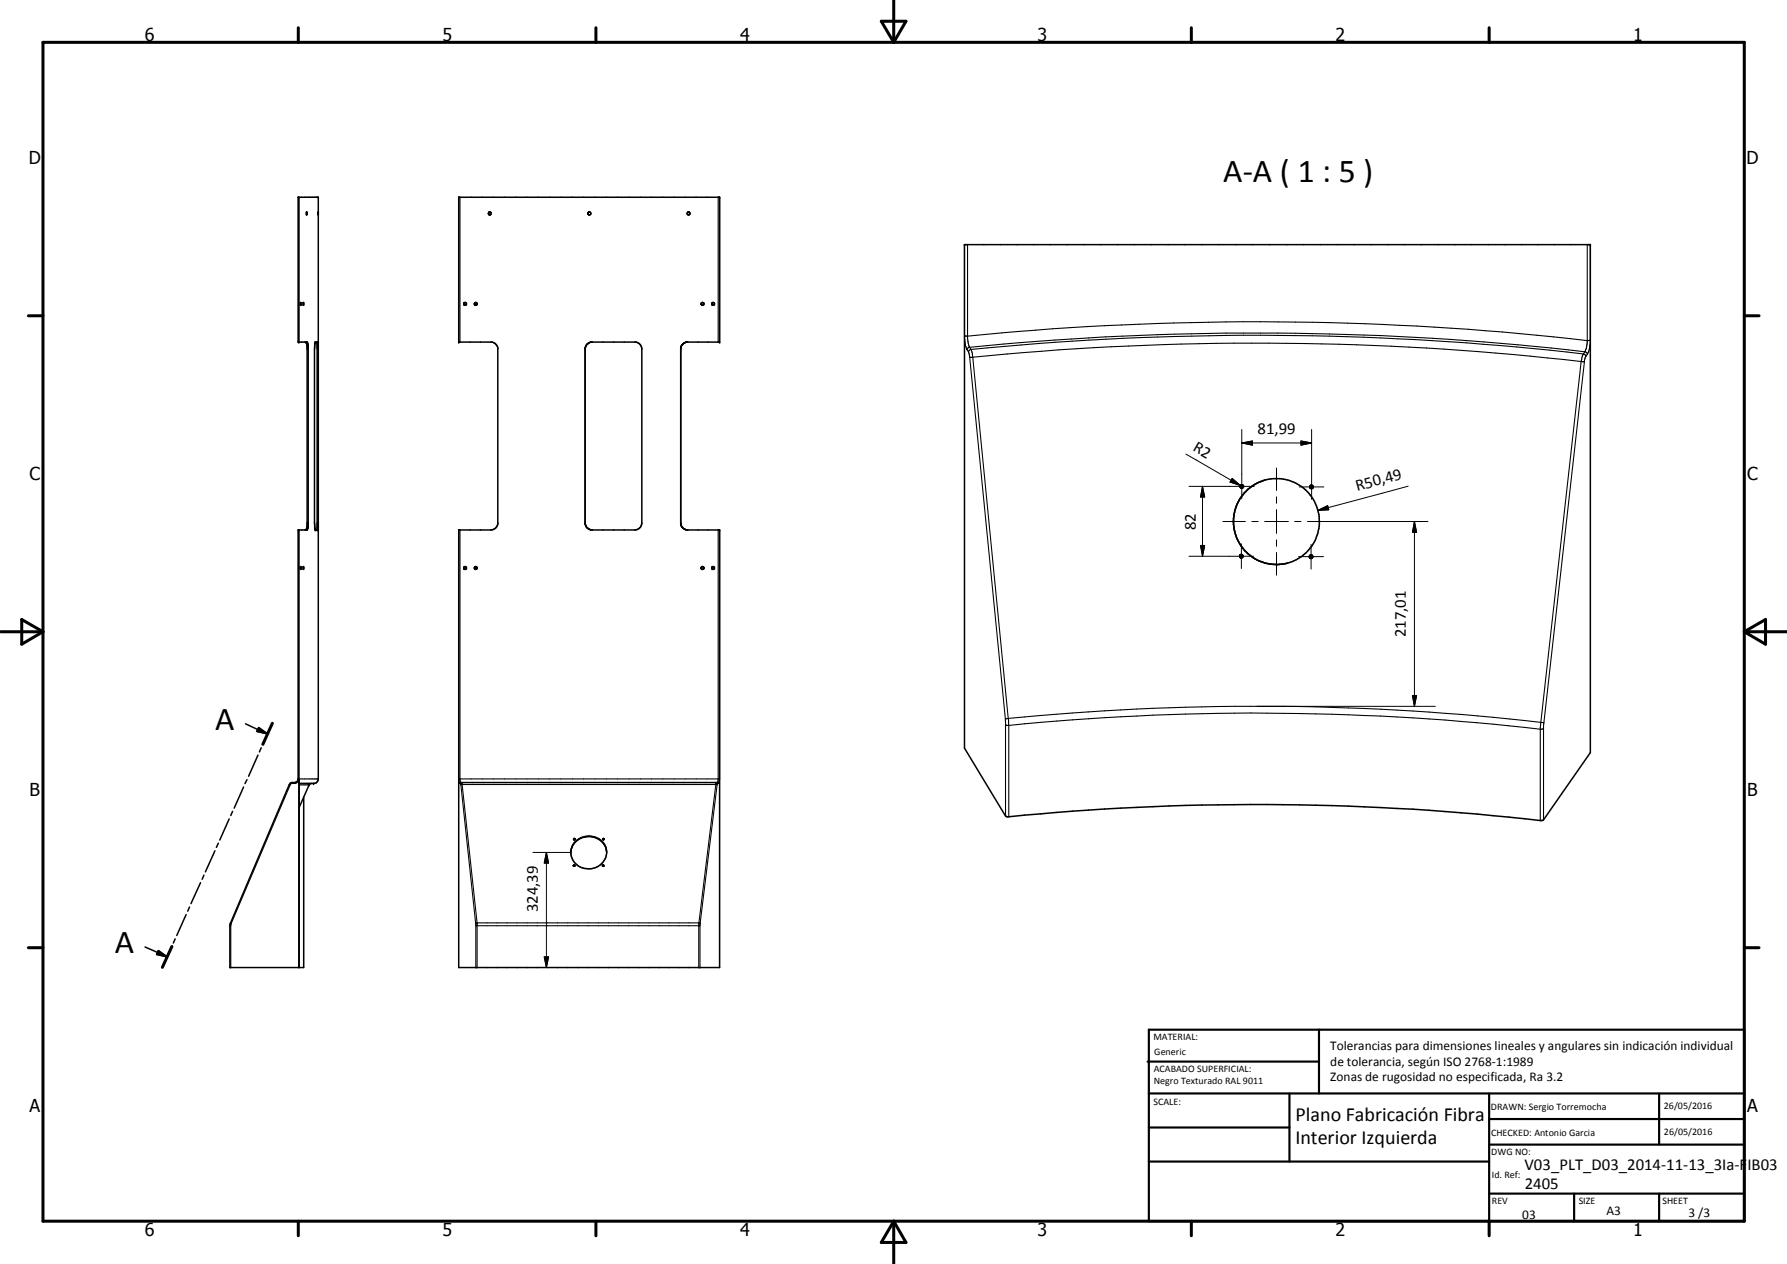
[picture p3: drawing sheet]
<svg xmlns="http://www.w3.org/2000/svg" width="420mm" height="297mm" viewBox="0 0 420 297" stroke-linecap="round" stroke-linejoin="round" font-family="sans-serif">
<g fill="none" stroke="#000" stroke-width=".35">
<path d="M70.3 46.4v34M72 50.4l.1 .1M72.1 49.8v.7zM114.9 50.3l.2 .2M115.1 49.8l-.2 .2M226.8 57.5h147.1v119.4l-11.2 15.9a601.5 601.5 0 0 0-125.5-.9l-.8-.1-9.6-16zM70.7 71.1v.7zM71.3 71.7h.1M71.3 71.1v.7zM71.3 71.1v.1M109.1 71.6l.2 .1M111.6 71.5l.1 .2"/>
<path d="M111.6 71.2l.3-.1a.34 .34 0 0 1 .3 .3 .34 .34 0 0 1-.3 .4l-.3-.1zM111.7 71.1l-.1 .2M164.9 71.5l.1-.3h.4v.5h-.4M164.9 71.5l.1 .2M167.4 71.5l.1-.3h.4v.5h-.4M167.4 71.5l.1 .2M72 80.4l.2 .8v42.5l-.3 .8M72 80.5v.1M72.3 80.5v.1M74.1 80.4h.7M74.1 80.4l-.2 1.5v41.1l.2 1.4 .7 .1M74.1 80.4h.1"/>
<path d="M74.6 80.4v44.1M138 81l.9-.6h10.7a1.74 1.74 0 0 1 1.3 1.5v41.1a1.77 1.77 0 0 1-1.6 1.5h-10.4a1.77 1.77 0 0 1-1.3-1.5v-41.1zM160.9 80.6a1.5 1.5 0 0 0-.8 1.3v41.1a1.5 1.5 0 0 0 .8 1.3M160.9 80.6l.5-.2h7.8v-34h-61.3v34h7.8a1.88 1.88 0 0 1 1.3 1.3v41.5l-.1 .3a1.64 1.64 0 0 1-1.5 1h-7.5v102.9h61.3v-102.9h-7.5l-.6-.1-.5-.3M160.9 80.6l-.3 .3M291.3 117.6l-1 2.7M291.6 114.2v.2M291.6 114.4l.4 .3M291.8 113.9h.3l.3 .3-.3 .5-.5-.1v-.5zM291.9 116.7a10.3 10.3 0 0 0-1.9 5.6M291.9 113.9l-.3 .2M291.9 116.7l-.5 .8"/>
<path d="M292.5 115.9l-.6 .8M293.5 114.9l-1.6 1.8M293.9 114.6l-.4 .3M294.3 114.3a10.1 10.1 0 0 1 15.2 4.4 10.1 10.1 0 0 1-7.7 13.8M294.3 114.3l-.4 .3M296.5 113.2l-2.2 1.1M297.5 112.8l-1 .3M308 114.6l.2 .2M308.2 114h.3l.3 .3-.2 .5h-.4M308.2 114.1l-.2 .4M308.2 114l-.2 .3v.3l.3 .2M70.3 124.5v102.9"/>
<path d="M70.7 133.1v.7zM71.3 133.7v.1M71.3 133.1v.7zM72.2 124.5h.1M72.2 124.5h-2.1v58.7l-.5 .6-1.1 .1-.5 .5-13.9 32.6-.1 10.4h17.4v-40.1M72.2 124.5l.3-.8v-42.5l-.3-.8h-2.1v-34h4.7v136.9l-.1 .2a.89 .89 0 0 1-1 .6h-3.4M74.1 124.5h.1M111.6 133.6l.1 .2M111.7 133.2l.5 .1-.1 .4h-.5v-.4M111.7 133.2l-.1 .1M165 133.2l.5 .1-.1 .4h-.4l-.1-.4zM290 122.8l.1 1.4"/>
<path d="M290.1 124.2l.4 1.5 .6 1.4 1.4 2.1M290.3 120.4l-.3 1.4 .1 2M290.3 124.7l.6 1.9 .4 .9M291.4 127.6l.5 .8M291.5 130.6v.3M291.5 130.5a.4 .4 0 0 1 .4-.2 .4 .4 0 0 1 .4 .3l-.2 .5h-.5l-.1-.2M291.5 130.5v.4M291.5 130.9l.2 .2M291.7 130.3l-.2 .2M291.7 131.1h.1M292 131.1h-.1M292.2 128.8l1.3 1.4 1.2 .9"/>
<path d="M292.8 129.5l1.5 1.3M294.7 131.1l2.7 1.2 1.5 .3M295.1 131.3l.9 .5 1.9 .6M298.9 132.6h2.4M299.4 132.6h1.4M302.3 132.4l-1 .2M307.9 130.9v.2M307.9 131v.1M307.9 130.6v.4M307.9 131.1l.2 .1M308 130.5l-.1 .1M308 131.1l.4 .1"/>
<path d="M308.2 130.4l-.3 .2M308.2 130.4l.3 .1 .1 .2v.3l-.4 .2M308.2 130.4l-.2 .2M308.6 130.6h.1M57.7 170.1l5.2 2.4M60.7 177.5l-2.2 4.9M60.8 171l2.1 1.5-2.5-.6zM61.4 175.7l-.4 1M64 170l-2.2 4.9M50.5 199.9l-2.2 5M51.3 198.2l-.4 .9M53.9 192.4l-2.2 5"/>
<path d="M54.7 190.7l-.4 .9M57.3 185l-2.2 4.9M58.1 183.2l-.5 .9M70.3 183v44.4M73.2 184.1l-.5 .3-2.4 5.3M108.4 183.9h60.2M134.3 199.8a4.3 4.3 0 0 1 4.4-3.2 4.3 4.3 0 0 1 4 3.8 4.3 4.3 0 0 1-4.3 3.8 4.3 4.3 0 0 1-4.2-4l.1-.3M134.9 197.2l.1-.2 .2 .2M134.9 197.2h.3M134.9 197.2v.2l.3-.2M141.7 197.2l.2-.2 .1 .2M141.7 197.2l.1 .2 .2-.2"/>
<path d="M141.7 197.2h.1M142 197.2h-.3M142.6 199.6a4 4 0 0 0-4.1-3.1 4 4 0 0 0-4.3 4M142.6 199.8l.1 .4M43.8 214.9l-2.2 4.9M44.6 213.1l-.5 1M47.1 207.4l-2.2 4.9M48 205.7l-.5 .9M134.8 203.5h.4M141.6 203.5l.2-.2 .2 .2M141.6 203.5h.1M141.7 203.5h.3"/>
<path d="M34.1 222.5l5.2 2.4M37.2 223.4l2.1 1.5-2.5-.6zM40.4 222.4l-2.2 4.9M41.2 220.6l-.4 1"/>
<circle cx="115.2" cy="50.2" r=".35"/>
<circle cx="138.6" cy="50.2" r=".35"/>
<circle cx="161.9" cy="50.1" r=".34"/>
<circle cx="109.4" cy="71.4" r=".34"/>
<circle cx="109.3" cy="133.5" r=".33"/>
<circle cx="167.7" cy="133.5" r=".34"/>
<circle cx="135" cy="203.5" r=".17"/>
</g>
<g fill="#000">
<circle cx="70.3" cy="46.4" r=".18"/>
<circle cx="72.1" cy="49.8" r=".18"/>
<circle cx="74.8" cy="46.4" r=".18"/>
<circle cx="74.8" cy="49.8" r=".18"/>
<circle cx="107.9" cy="46.4" r=".18"/>
<circle cx="169.2" cy="46.4" r=".18"/>
<circle cx="226.8" cy="57.5" r=".18"/>
<circle cx="373.9" cy="57.5" r=".18"/>
<circle cx="70.3" cy="80.4" r=".18"/>
<circle cx="71.9" cy="80.4" r=".18"/>
<circle cx="72.2" cy="80.4" r=".18"/>
<circle cx="74.1" cy="80.4" r=".18"/>
<circle cx="74.6" cy="80.4" r=".18"/>
<circle cx="74.8" cy="80.4" r=".18"/>
<circle cx="107.9" cy="80.4" r=".18"/>
<circle cx="169.2" cy="80.4" r=".18"/>
<circle cx="70.3" cy="124.5" r=".18"/>
<circle cx="74.1" cy="124.5" r=".18"/>
<circle cx="74.6" cy="124.5" r=".18"/>
<circle cx="74.8" cy="124.5" r=".18"/>
<circle cx="107.9" cy="124.5" r=".18"/>
<circle cx="169.2" cy="124.5" r=".18"/>
<circle cx="73.7" cy="184.1" r=".18"/>
<circle cx="134.9" cy="197.1" r=".18"/>
</g>
<g fill="none" stroke="#000" stroke-width=".25">
<path d="M70.3 46.4v34M107.9 46.4v34M108.2 46.4v34M168.9 46.4v34M169.2 46.4v34M226.8 57.5v22l.2 1.7 .4 1M227.5 57.5v22l.5 2.1M373.2 57.5v22.9l-.6 2.3M373.9 57.5v23.1l-.4 2.1-.6 1.1M226.8 78.8l.2 .2a704.3 704.3 0 0 1 146.7 1l.2-.1M72.2 82h.3M74.6 82h.2"/>
<path d="M137.6 82h.1M160.1 82h.1M227.4 82.2l.3 .5M227.7 82.7l.3 1.3M228 84l8.4 84.9M228 81.6l.3 .5M228 81.6l-.4 .1-.2 .5M228 81.6a677 677 0 0 1 144.6 1.1M228.3 82.1l.4 1.8M228.3 82.1l-.5 .3-.1 .3M228.3 82.1a678 678 0 0 1 144 1.1M228.7 83.9l8.4 84.9"/>
<path d="M228.7 83.9l-.7 .1M228.7 83.9a675.2 675.2 0 0 1 143.1 1.1M371.8 85h.7M371.8 85l-9.5 84.8M372.3 83.2l.4 .2 .2 .4M372.3 83.2l-.5 1.8M372.5 85l-9.5 84.8M372.6 82.7l.5 .2 .1 .4M372.6 82.7l-.3 .5M372.9 83.8l-.4 1.2M70.3 124.5v58.8l-.5 .6-1.1 .2M72.2 122.9h.3"/>
<path d="M74.6 122.9h.2M107.9 124.5v58.8l.1 .6 .2 .2M108.2 124.5v58.8l.2 .6-.2 .2M137.6 122.9h.1M160.1 122.9h.1M168.9 124.5v58.8l-.3 .6 .3 .2M169.2 124.5v58.8l-.1 .6-.4 .2M236.4 168.9v22.9M236.4 170.3l.8 .2M237.1 168.8l.1 1.7M237.1 168.8l-.7 .1M237.1 168.8a590.8 590.8 0 0 1 125.2 1"/>
<path d="M237.2 170.5a595.8 595.8 0 0 1 125.3 .9l.4-.2M237.2 170.5v21.4M362.3 169.8l-.1 1.2v21.8M362.3 169.8h.7M363 169.8l-.1 22.9M68 184.4h.2M68.2 184.4l-13.8 32.6M68.7 184.1l-.5 .3M68.8 183.9l-.1 .2M69.3 183.9h.1M69.3 183.9l-.1 .2M70.1 183h.2"/>
<path d="M70.3 183h4.5M70.3 184.4h2.4M72.7 184.4h.1M74.8 183h.1M107.9 183h61.3M108.2 184.1l.2 .3M108.4 184.4h.1M108.4 184.4l3.4 32.6M108.4 184.4h60.2M108.5 183.9h.1M108.5 183.9l-.4 .2M108.5 183.9l.1 .1"/>
<path d="M108.6 184.1l3.6 32.8M108.6 184v.1M168.3 184v.1M168.4 183.9l-4.1 33M168.4 183.9l.3 .2M168.4 183.9h.1M168.5 183.9h.1M168.6 184.4h.1M168.6 184.4l-4 32.6M168.7 184.1l-.1 .3M54 217.6h.3M54.2 216.9l.2 .1"/>
<path d="M54.2 216.9h.1M54.4 217l-.1 .4v10M111.8 217l.1 10.4M111.9 217.6h52.7M112.2 216.9l-.4 .1M112.2 216.9h52.1M112.2 216.9v10.5M164.3 216.9v10.5M164.3 216.9l.3 .1M164.6 217v10.4"/>
</g>
<g fill="none" stroke="#000" stroke-width=".71">
<path d="M10.1 9.9h400v277.1h-400zM70.1 6.5v3.4M140.1 6.5v3.4M207.2 5h5.8l-2.9 4.9zM210.1 0v9.9M280.1 6.5v3.4M350.1 6.5v3.4M6.7 74.2h3.4M410.1 74.2h3.5M.1 148.5h10M5.1 145.6l5 2.9-5 2.9zM410.1 148.5h10"/>
<path d="M410.1 148.5l5-2.9v5.8zM64 170l-2.2 4.9M6.7 222.7h3.4M40.4 222.4l-2.2 4.9M410.1 222.7h3.5M70.1 287v3.4M140.1 287v3.4M210.1 287v10M210.1 287l2.9 5h-5.8zM280.1 287v3.4M350.1 287v3.4"/>
</g>
<g fill="none" stroke="#000" stroke-width=".51">
<path d="M269.8 249.5h40.3M270.1 242h140v45h-140zM270.1 257h140M303.2 257v16M310.1 242v15M350.1 257v30M390.1 257v12M270.1 265h33.1M270.1 273h80M350.1 269h60M350.1 263h60M350.1 280.5h60"/>
<path d="M370.1 280.5v6.5M390.1 280.5v6.5"/>
</g>
<path d="M282.7 114.3l.5 2.5h-.9zM289.7 112.4l1.9 1.7-2.4-.8zM292 104.1l2.5-.5v1zM305.9 103.6l2.5 .5-2.5 .5zM309.9 119.9l2.3-1.1 .2 1zM282.3 128.2h.9l-.5 2.5zM332.6 122.6l.5 2.5h-1zM60.8 171l2.1 1.5-2.5-.6zM332.1 163.4h1l-.5 2.6zM128.5 200.3l.5 2.5h-1zM37.2 223.4l2.1 1.5-2.5-.6zM128 224.9h1l-.5 2.5z" fill="#000"/>
<g fill="none" stroke="#000" stroke-width=".24">
<path d="M278.8 106.7l12.8 7.4M279.6 114.3h15.3M282.7 114.3l.5 2.5h-.9zM282.7 114.3v16.4M289.7 112.4l1.9 1.7-2.4-.8zM292 104.1l2.5-.5v1zM292 100.9v16.3M292 104.1h16.4M300.1 110v5.3M300.1 116.8v1.5M300.1 119.8v5.5M305.5 114.4h5.8"/>
<path d="M305.9 103.6l2.5 .5-2.5 .5zM308.4 100.9v16.4M309.9 119.9l2.3-1.1 .2 1zM331.1 114.3l-21.2 5.6M279.6 130.7h15.2M282.3 128.2h.9l-.5 2.5zM287.5 122.6h5.3M291.9 127.8v5.8M294.3 122.6h1.5M297.3 122.6h5.6M300.1 126.9v1.5M300.1 129.8v5.4"/>
<path d="M304.4 122.6h1.5M305.3 130.8h5.9M307.4 122.6h28.3M308.3 127.9v5.8M332.6 122.6l.5 2.5h-1zM332.6 122.6v43.4M295.5 166h42M332.1 163.4h1l-.5 2.6zM125.3 200.3h8.9M128.5 200.3l.5 2.5h-1zM128.5 200.3v27.1M128 224.9h1l-.5 2.5z"/>
</g>
<g font-size="7.9">
<text x="287.6" y="42.8">A-A ( 1 : 5 )</text>
<text x="50.6" y="171.5">A</text>
<text x="27" y="223.9">A</text>
</g>
<g font-size="4.7">
<text x="304.6" y="263.5">Plano Fabricación Fibra</text>
<text x="304.6" y="268.9">Interior Izquierda</text>
</g>
<g font-size="4.2">
<text x="34" y="9.6">6</text>
<text x="104" y="9.6">5</text>
<text x="174" y="9.6">4</text>
<text x="244" y="9.6">3</text>
<text x="314" y="9.6">2</text>
<text x="384" y="9.6">1</text>
<text x="6.8" y="38.7">D</text>
<text x="410.6" y="38.7">D</text>
<text x="7" y="112.9">C</text>
<text x="410.8" y="112.9">C</text>
<text x="7" y="187.1">B</text>
<text x="410.8" y="187.1">B</text>
<text x="7" y="261.4">A</text>
<text x="410.8" y="261.4">A</text>
<text x="34" y="290.4">6</text>
<text x="104" y="290.4">5</text>
<text x="174" y="290.4">4</text>
<text x="244" y="290.4">3</text>
<text x="314" y="290.4">2</text>
<text x="384" y="290.4">1</text>
</g>
<g font-size="3.9">
<text x="280.3" y="105.8" transform="rotate(30 280.3 105.8)">R2</text>
<text x="295.7" y="102.1">81,99</text>
<text x="319.1" y="115.4" transform="rotate(-15 319.1 115.4)">R50,49</text>
<text x="281.2" y="124.5" transform="rotate(-90 281.2 124.5)">82</text>
<text x="330.5" y="149.8" transform="rotate(-90 330.5 149.8)">217,01</text>
<text x="126.4" y="214.4" transform="rotate(-90 126.4 214.4)">324,39</text>
<text x="358.5" y="275">V03_PLT_D03_2014-11-13_3Ia-FIB03</text>
<text x="358.5" y="279.4">2405</text>
</g>
<g font-size="3.1">
<text x="312.7" y="246.8">Tolerancias para dimensiones lineales y angulares sin indicación individual</text>
<text x="312.7" y="250.4">de tolerancia, según ISO 2768-1:1989</text>
<text x="312.7" y="254">Zonas de rugosidad no especificada, Ra 3.2</text>
<text x="357.9" y="286.4">03</text>
<text x="377.7" y="285.6">A3</text>
<text x="397" y="285.9">3 /3</text>
</g>
<g font-size="2.4">
<text x="271.2" y="244.4">MATERIAL:</text>
<text x="271.3" y="252">ACABADO SUPERFICIAL:</text>
<text x="271.4" y="247.9">Generic</text>
<text x="271.3" y="254.6">Negro Texturado RAL 9011</text>
<text x="271.2" y="259.7">SCALE:</text>
<text x="350.6" y="260.8">DRAWN: Sergio Torremocha</text>
<text x="391.2" y="260.6">26/05/2016</text>
<text x="350.6" y="267">CHECKED: Antonio Garcia</text>
<text x="391.2" y="266.7">26/05/2016</text>
<text x="350.6" y="271.4">DWG NO:</text>
<text x="350.8" y="276.9">Id. Ref:</text>
<text x="350.8" y="282.8">REV</text>
<text x="371.2" y="282.9">SIZE</text>
<text x="390.9" y="282.9">SHEET</text>
</g>
</svg>
